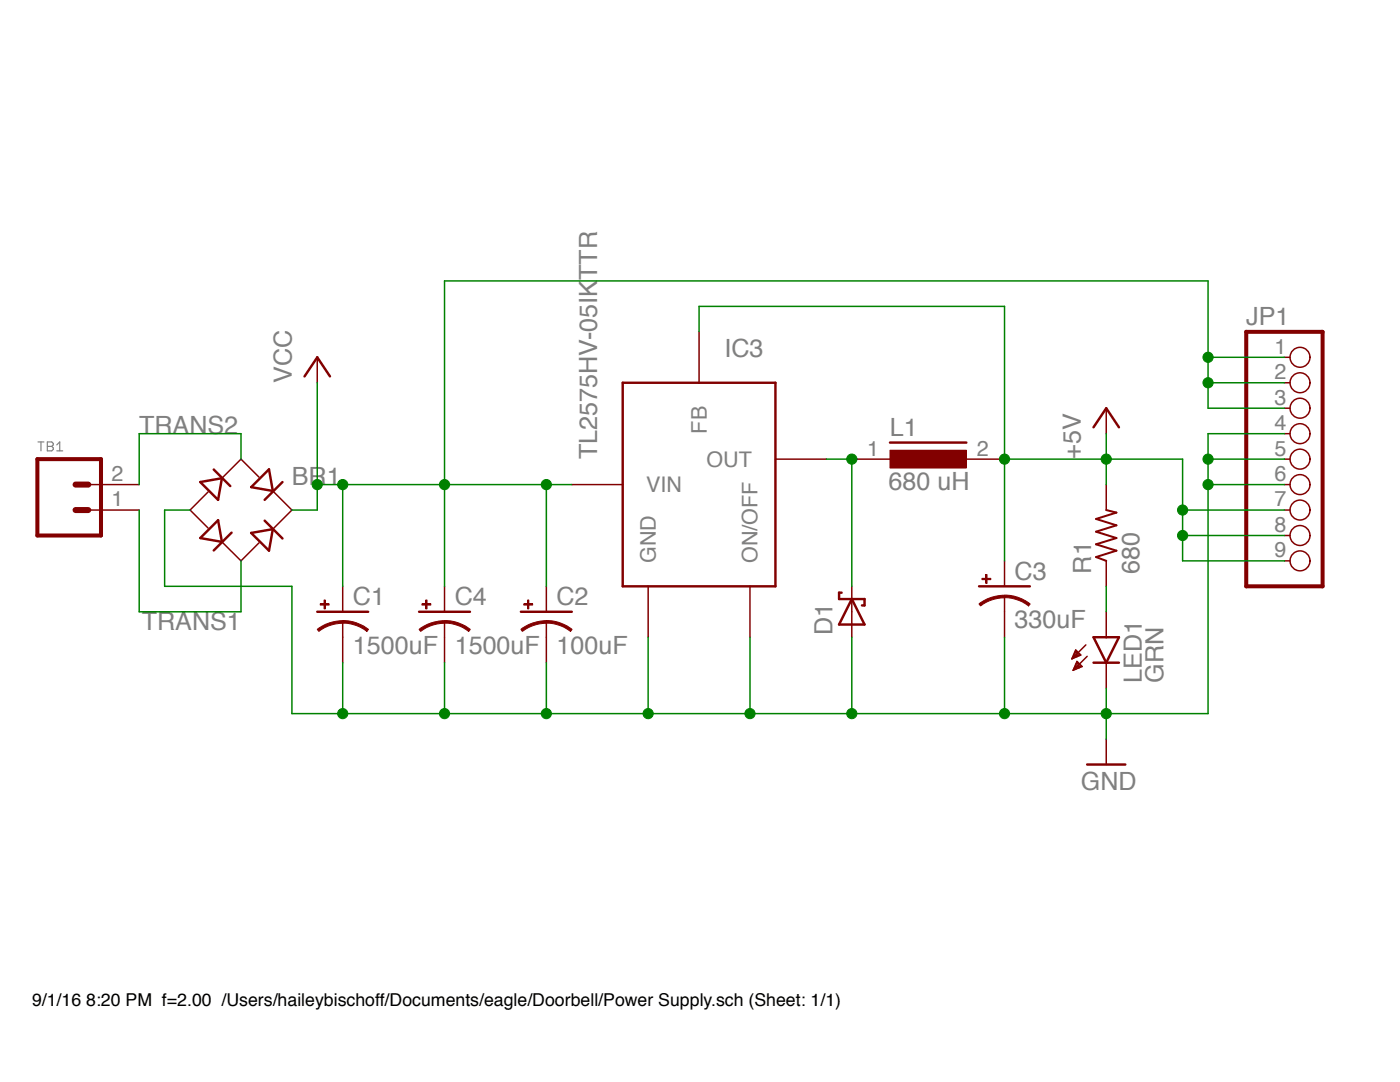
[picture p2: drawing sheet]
<?xml version="1.0" encoding="utf-8"?>
<!DOCTYPE eagle SYSTEM "eagle.dtd">
<eagle version="7.2.0">
<drawing>
<settings>
<setting alwaysvectorfont="no"/>
<setting verticaltext="up"/>
</settings>
<grid distance="0.1" unitdist="inch" unit="inch" style="lines" multiple="1" display="no" altdistance="0.01" altunitdist="inch" altunit="inch"/>
<schematic xreflabel="%F%N/%S.%C%R" xrefpart="/%S.%C%R">
<libraries>
<library name="supply1">
<symbols>
<symbol name="GND">
<wire x1="-1.905" y1="0" x2="1.905" y2="0" width="0.254" layer="94"/>
<text x="-2.54" y="-2.54" size="1.778" layer="96">&gt;VALUE</text>
<pin name="GND" x="0" y="2.54" visible="off" length="short" direction="sup" rot="R270"/>
</symbol>
<symbol name="+5V">
<wire x1="1.27" y1="-1.905" x2="0" y2="0" width="0.254" layer="94"/>
<wire x1="0" y1="0" x2="-1.27" y2="-1.905" width="0.254" layer="94"/>
<text x="-2.54" y="-5.08" size="1.778" layer="96" rot="R90">&gt;VALUE</text>
<pin name="+5V" x="0" y="-2.54" visible="off" length="short" direction="sup" rot="R90"/>
</symbol>
<symbol name="VCC">
<wire x1="1.27" y1="-1.905" x2="0" y2="0" width="0.254" layer="94"/>
<wire x1="0" y1="0" x2="-1.27" y2="-1.905" width="0.254" layer="94"/>
<text x="-2.54" y="-2.54" size="1.778" layer="96" rot="R90">&gt;VALUE</text>
<pin name="VCC" x="0" y="-2.54" visible="off" length="short" direction="sup" rot="R90"/>
</symbol>
</symbols>
<devicesets>
<deviceset name="GND" prefix="GND">
<gates>
<gate name="1" symbol="GND" x="0" y="0"/>
</gates>
<devices>
<device name="">
<technologies>
<technology name=""/>
</technologies>
</device>
</devices>
</deviceset>
<deviceset name="+5V" prefix="P+">
<gates>
<gate name="1" symbol="+5V" x="0" y="0"/>
</gates>
<devices>
<device name="">
<technologies>
<technology name=""/>
</technologies>
</device>
</devices>
</deviceset>
<deviceset name="VCC" prefix="P+">
<gates>
<gate name="VCC" symbol="VCC" x="0" y="0"/>
</gates>
<devices>
<device name="">
<technologies>
<technology name=""/>
</technologies>
</device>
</devices>
</deviceset>
</devicesets>
</library>
<library name="jkf">
<symbols>
<symbol name="RESISTOR">
<wire x1="-2.54" y1="0" x2="-2.159" y2="1.016" width="0.2032" layer="94"/>
<wire x1="-2.159" y1="1.016" x2="-1.524" y2="-1.016" width="0.2032" layer="94"/>
<wire x1="-1.524" y1="-1.016" x2="-0.889" y2="1.016" width="0.2032" layer="94"/>
<wire x1="-0.889" y1="1.016" x2="-0.254" y2="-1.016" width="0.2032" layer="94"/>
<wire x1="-0.254" y1="-1.016" x2="0.381" y2="1.016" width="0.2032" layer="94"/>
<wire x1="0.381" y1="1.016" x2="1.016" y2="-1.016" width="0.2032" layer="94"/>
<wire x1="1.016" y1="-1.016" x2="1.651" y2="1.016" width="0.2032" layer="94"/>
<wire x1="1.651" y1="1.016" x2="2.286" y2="-1.016" width="0.2032" layer="94"/>
<wire x1="2.286" y1="-1.016" x2="2.54" y2="0" width="0.2032" layer="94"/>
<text x="-3.81" y="1.4986" size="1.778" layer="95">&gt;NAME</text>
<text x="-3.81" y="-3.302" size="1.778" layer="96">&gt;VALUE</text>
<pin name="2" x="5.08" y="0" visible="off" length="short" direction="pas" swaplevel="1" rot="R180"/>
<pin name="1" x="-5.08" y="0" visible="off" length="short" direction="pas" swaplevel="1"/>
</symbol>
<symbol name="CAP_POL">
<wire x1="-2.54" y1="0" x2="2.54" y2="0" width="0.254" layer="94"/>
<wire x1="0" y1="-1.016" x2="0" y2="-2.54" width="0.1524" layer="94"/>
<wire x1="0" y1="-1" x2="2.4892" y2="-1.8542" width="0.254" layer="94" curve="-37.878202" cap="flat"/>
<wire x1="-2.4669" y1="-1.8504" x2="0" y2="-1.0161" width="0.254" layer="94" curve="-37.376341" cap="flat"/>
<text x="1.016" y="0.635" size="1.778" layer="95">&gt;NAME</text>
<text x="1.016" y="-4.191" size="1.778" layer="96">&gt;VALUE</text>
<rectangle x1="-2.253" y1="0.668" x2="-1.364" y2="0.795" layer="94"/>
<rectangle x1="-1.872" y1="0.287" x2="-1.745" y2="1.176" layer="94"/>
<pin name="+" x="0" y="2.54" visible="off" length="short" direction="pas" swaplevel="1" rot="R270"/>
<pin name="-" x="0" y="-5.08" visible="off" length="short" direction="pas" swaplevel="1" rot="R90"/>
</symbol>
<symbol name="TERMINAL_BLOCK">
<wire x1="3.81" y1="-2.54" x2="-2.54" y2="-2.54" width="0.4064" layer="94"/>
<wire x1="1.27" y1="2.54" x2="2.54" y2="2.54" width="0.6096" layer="94"/>
<wire x1="1.27" y1="0" x2="2.54" y2="0" width="0.6096" layer="94"/>
<wire x1="-2.54" y1="5.08" x2="-2.54" y2="-2.54" width="0.4064" layer="94"/>
<wire x1="3.81" y1="-2.54" x2="3.81" y2="5.08" width="0.4064" layer="94"/>
<wire x1="-2.54" y1="5.08" x2="3.81" y2="5.08" width="0.4064" layer="94"/>
<text x="-2.54" y="5.842" size="1.016" layer="95" font="vector" ratio="12">&gt;NAME</text>
<pin name="1" x="7.62" y="0" visible="pad" length="middle" direction="pas" swaplevel="1" rot="R180"/>
<pin name="2" x="7.62" y="2.54" visible="pad" length="middle" direction="pas" swaplevel="1" rot="R180"/>
</symbol>
<symbol name="BR">
<wire x1="-1.905" y1="-3.175" x2="-4.064" y2="-2.794" width="0.254" layer="94"/>
<wire x1="-1.905" y1="-3.175" x2="-2.286" y2="-1.016" width="0.254" layer="94"/>
<wire x1="-2.7178" y1="-4.0386" x2="-0.9398" y2="-2.2606" width="0.254" layer="94"/>
<wire x1="-1.905" y1="3.175" x2="-4.064" y2="2.794" width="0.254" layer="94"/>
<wire x1="-1.905" y1="3.175" x2="-2.286" y2="1.016" width="0.254" layer="94"/>
<wire x1="-2.7178" y1="4.0386" x2="-1.0668" y2="2.3876" width="0.254" layer="94"/>
<wire x1="3.175" y1="1.905" x2="2.794" y2="4.064" width="0.254" layer="94"/>
<wire x1="3.175" y1="1.905" x2="1.016" y2="2.286" width="0.254" layer="94"/>
<wire x1="2.3622" y1="1.016" x2="4.1402" y2="2.794" width="0.254" layer="94"/>
<wire x1="3.175" y1="-1.905" x2="2.794" y2="-4.064" width="0.254" layer="94"/>
<wire x1="3.175" y1="-1.905" x2="1.016" y2="-2.286" width="0.254" layer="94"/>
<wire x1="2.3622" y1="-1.0668" x2="4.1402" y2="-2.8448" width="0.254" layer="94"/>
<wire x1="5.08" y1="0" x2="3.175" y2="-1.905" width="0.1524" layer="94"/>
<wire x1="0" y1="-5.08" x2="-1.905" y2="-3.175" width="0.1524" layer="94"/>
<wire x1="-3.2766" y1="-1.8034" x2="-5.08" y2="0" width="0.1524" layer="94"/>
<wire x1="-4.064" y1="-2.794" x2="-2.286" y2="-1.016" width="0.254" layer="94"/>
<wire x1="-5.08" y1="0" x2="-3.2766" y2="1.8034" width="0.1524" layer="94"/>
<wire x1="-4.064" y1="2.794" x2="-2.286" y2="1.016" width="0.254" layer="94"/>
<wire x1="-1.905" y1="3.175" x2="0" y2="5.08" width="0.1524" layer="94"/>
<wire x1="0" y1="5.08" x2="1.8034" y2="3.2766" width="0.1524" layer="94"/>
<wire x1="1.016" y1="2.286" x2="2.794" y2="4.064" width="0.254" layer="94"/>
<wire x1="3.175" y1="1.905" x2="5.08" y2="0" width="0.1524" layer="94"/>
<wire x1="0" y1="-5.08" x2="1.8034" y2="-3.2766" width="0.1524" layer="94"/>
<wire x1="1.016" y1="-2.286" x2="2.794" y2="-4.064" width="0.254" layer="94"/>
<text x="5.08" y="-5.08" size="1.778" layer="96">&gt;VALUE</text>
<text x="5.08" y="2.54" size="1.778" layer="95">&gt;NAME</text>
<pin name="AC1" x="0" y="5.08" visible="off" length="point" direction="pas" rot="R270"/>
<pin name="+" x="5.08" y="0" visible="off" length="point" direction="pas" rot="R180"/>
<pin name="AC2" x="0" y="-5.08" visible="off" length="point" direction="pas" rot="R90"/>
<pin name="-" x="-5.08" y="0" visible="off" length="point" direction="pas"/>
</symbol>
<symbol name="DRK">
<wire x1="-3.81" y1="1.651" x2="3.81" y2="1.651" width="0.254" layer="94"/>
<text x="-3.81" y="2.286" size="1.778" layer="95">&gt;NAME</text>
<text x="-3.937" y="-3.048" size="1.778" layer="96">&gt;VALUE</text>
<rectangle x1="-3.81" y1="-0.889" x2="3.81" y2="0.889" layer="94"/>
<pin name="2" x="7.62" y="0" visible="pad" length="middle" direction="pas" swaplevel="1" rot="R180"/>
<pin name="1" x="-7.62" y="0" visible="pad" length="middle" direction="pas" swaplevel="1"/>
</symbol>
<symbol name="LED">
<wire x1="-2.54" y1="1.27" x2="0" y2="0" width="0.254" layer="94"/>
<wire x1="0" y1="0" x2="-2.54" y2="-1.27" width="0.254" layer="94"/>
<wire x1="0" y1="1.27" x2="0" y2="0" width="0.254" layer="94"/>
<wire x1="0" y1="0" x2="0" y2="-1.27" width="0.254" layer="94"/>
<wire x1="-2.54" y1="1.27" x2="-2.54" y2="0" width="0.254" layer="94"/>
<wire x1="-2.54" y1="0" x2="-2.54" y2="-1.27" width="0.254" layer="94"/>
<wire x1="-1.778" y1="-2.032" x2="-0.381" y2="-3.429" width="0.1524" layer="94"/>
<wire x1="-0.635" y1="-1.905" x2="0.762" y2="-3.302" width="0.1524" layer="94"/>
<text x="2.032" y="3.556" size="1.778" layer="95" rot="R180">&gt;NAME</text>
<text x="2.032" y="5.715" size="1.778" layer="96" rot="R180">&gt;VALUE</text>
<pin name="C" x="2.54" y="0" visible="off" length="short" direction="pas" rot="R180"/>
<pin name="A" x="-5.08" y="0" visible="off" length="short" direction="pas"/>
<polygon width="0.1524" layer="94">
<vertex x="-0.381" y="-3.429"/>
<vertex x="-1.27" y="-3.048"/>
<vertex x="-0.762" y="-2.54"/>
</polygon>
<polygon width="0.1524" layer="94">
<vertex x="0.762" y="-3.302"/>
<vertex x="-0.127" y="-2.921"/>
<vertex x="0.381" y="-2.413"/>
</polygon>
</symbol>
<symbol name="TL2575">
<wire x1="-7.62" y1="10.16" x2="7.62" y2="10.16" width="0.254" layer="94"/>
<wire x1="7.62" y1="10.16" x2="7.62" y2="-10.16" width="0.254" layer="94"/>
<wire x1="7.62" y1="-10.16" x2="-7.62" y2="-10.16" width="0.254" layer="94"/>
<wire x1="-7.62" y1="-10.16" x2="-7.62" y2="10.16" width="0.254" layer="94"/>
<pin name="VIN" x="-12.7" y="0" visible="pin" length="middle" direction="pwr"/>
<pin name="GND" x="-5.08" y="-15.24" visible="pin" length="middle" direction="pwr" rot="R90"/>
<pin name="ON/OFF" x="5.08" y="-15.24" visible="pin" length="middle" direction="in" rot="R90"/>
<pin name="OUT" x="12.7" y="2.54" visible="pin" length="middle" direction="pwr" rot="R180"/>
<pin name="FB" x="0" y="15.24" visible="pin" length="middle" direction="in" rot="R270"/>
<text x="2.54" y="12.7" size="1.778" layer="95">&gt;NAME</text>
<text x="-12.7" y="12.7" size="1.778" layer="96">&gt;VALUE</text>
</symbol>
<symbol name="SCHOTTKY_DIODE">
<wire x1="-1.27" y1="-1.27" x2="1.27" y2="0" width="0.254" layer="94"/>
<wire x1="1.27" y1="0" x2="-1.27" y2="1.27" width="0.254" layer="94"/>
<wire x1="1.905" y1="1.27" x2="1.27" y2="1.27" width="0.254" layer="94"/>
<wire x1="1.27" y1="1.27" x2="1.27" y2="0" width="0.254" layer="94"/>
<wire x1="-1.27" y1="1.27" x2="-1.27" y2="-1.27" width="0.254" layer="94"/>
<wire x1="1.27" y1="0" x2="1.27" y2="-1.27" width="0.254" layer="94"/>
<wire x1="1.905" y1="1.27" x2="1.905" y2="1.016" width="0.254" layer="94"/>
<wire x1="1.27" y1="-1.27" x2="0.635" y2="-1.27" width="0.254" layer="94"/>
<wire x1="0.635" y1="-1.016" x2="0.635" y2="-1.27" width="0.254" layer="94"/>
<text x="-2.286" y="1.905" size="1.778" layer="95">&gt;NAME</text>
<pin name="A" x="-2.54" y="0" visible="off" length="short" direction="pas"/>
<pin name="C" x="2.54" y="0" visible="off" length="short" direction="pas" rot="R180"/>
<text x="-2.286" y="-3.81" size="1.778" layer="96">&gt;VALUE</text>
</symbol>
</symbols>
<devicesets>
<deviceset name="RESISTOR" prefix="R" uservalue="yes">
<gates>
<gate name="G$1" symbol="RESISTOR" x="0" y="0"/>
</gates>
<devices>
<device name="0603" package="0603_RESISTOR">
<connects>
<connect gate="G$1" pin="1" pad="1"/>
<connect gate="G$1" pin="2" pad="2"/>
</connects>
<technologies>
<technology name=""/>
</technologies>
</device>
<device name="1206" package="1206_RESISTOR">
<connects>
<connect gate="G$1" pin="1" pad="1"/>
<connect gate="G$1" pin="2" pad="2"/>
</connects>
<technologies>
<technology name=""/>
</technologies>
</device>
<device name="4122" package="4122_RESISTOR">
<connects>
<connect gate="G$1" pin="1" pad="1"/>
<connect gate="G$1" pin="2" pad="2"/>
</connects>
<technologies>
<technology name=""/>
</technologies>
</device>
</devices>
</deviceset>
<deviceset name="CAP_POL" prefix="C" uservalue="yes">
<gates>
<gate name="G$1" symbol="CAP_POL" x="0" y="0"/>
</gates>
<devices>
<device name="B" package="B_CAP">
<connects>
<connect gate="G$1" pin="+" pad="+"/>
<connect gate="G$1" pin="-" pad="-"/>
</connects>
<technologies>
<technology name=""/>
</technologies>
</device>
<device name="F" package="F_CAP">
<connects>
<connect gate="G$1" pin="+" pad="+"/>
<connect gate="G$1" pin="-" pad="-"/>
</connects>
<technologies>
<technology name=""/>
</technologies>
</device>
<device name="J16" package="J16_CAP">
<connects>
<connect gate="G$1" pin="+" pad="+"/>
<connect gate="G$1" pin="-" pad="-"/>
</connects>
<technologies>
<technology name=""/>
</technologies>
</device>
</devices>
</deviceset>
<deviceset name="TERMINAL_BLOCK_2" prefix="TB">
<gates>
<gate name="G$1" symbol="TERMINAL_BLOCK" x="0" y="0"/>
</gates>
<devices>
<device name="" package="TERMINAL_BLOCK_2">
<connects>
<connect gate="G$1" pin="1" pad="1"/>
<connect gate="G$1" pin="2" pad="2"/>
</connects>
<technologies>
<technology name="">
<attribute name="DIGIKEY#" value="277-2072-1-ND" constant="no"/>
<attribute name="MANF" value="Phoenix" constant="no"/>
<attribute name="MANF#" value="1771091" constant="no"/>
</technology>
</technologies>
</device>
</devices>
</deviceset>
<deviceset name="BR" prefix="BR" uservalue="yes">
<gates>
<gate name="G$1" symbol="BR" x="0" y="0"/>
</gates>
<devices>
<device name="" package="DFS">
<connects>
<connect gate="G$1" pin="+" pad="+"/>
<connect gate="G$1" pin="-" pad="-"/>
<connect gate="G$1" pin="AC1" pad="AC1"/>
<connect gate="G$1" pin="AC2" pad="AC2"/>
</connects>
<technologies>
<technology name="">
<attribute name="DIGIKEY#" value="641-1425-1-ND" constant="no"/>
<attribute name="MANF" value="Comchip Technology" constant="no"/>
<attribute name="MANF#" value="DF206ST-G" constant="no"/>
</technology>
</technologies>
</device>
</devices>
</deviceset>
<deviceset name="DR125" prefix="L" uservalue="yes">
<gates>
<gate name="G$1" symbol="DRK" x="0" y="0"/>
</gates>
<devices>
<device name="" package="DR125">
<connects>
<connect gate="G$1" pin="1" pad="1"/>
<connect gate="G$1" pin="2" pad="2"/>
</connects>
<technologies>
<technology name="">
<attribute name="DIGIKEY#" value="SRR1208-102KLCT-ND" constant="no"/>
<attribute name="MANF" value="Bourns Inc." constant="no"/>
<attribute name="MANF#" value="SRR1208-102KL" constant="no"/>
</technology>
</technologies>
</device>
</devices>
</deviceset>
<deviceset name="LED" prefix="LED" uservalue="yes">
<gates>
<gate name="G$1" symbol="LED" x="0" y="0"/>
</gates>
<devices>
<device name="0603" package="0603_LED">
<connects>
<connect gate="G$1" pin="A" pad="A"/>
<connect gate="G$1" pin="C" pad="C"/>
</connects>
<technologies>
<technology name="">
<attribute name="DIGIKEY#" value="516-2493-1-ND" constant="no"/>
<attribute name="MANF" value="Avago Technologies" constant="no"/>
<attribute name="MANF#" value="HSMG-C191" constant="no"/>
</technology>
</technologies>
</device>
</devices>
</deviceset>
<deviceset name="TL2575" prefix="IC" uservalue="yes">
<gates>
<gate name="G$1" symbol="TL2575" x="0" y="0"/>
</gates>
<devices>
<device name="" package="TO-263-5">
<connects>
<connect gate="G$1" pin="FB" pad="4"/>
<connect gate="G$1" pin="GND" pad="3"/>
<connect gate="G$1" pin="ON/OFF" pad="5"/>
<connect gate="G$1" pin="OUT" pad="2"/>
<connect gate="G$1" pin="VIN" pad="1"/>
</connects>
<technologies>
<technology name="">
<attribute name="DIGIKEY#" value="296-21828-1-ND" constant="no"/>
<attribute name="MANF" value="Texas Instruments" constant="no"/>
<attribute name="MANF#" value="TL2575-33IKTTR" constant="no"/>
</technology>
</technologies>
</device>
</devices>
</deviceset>
<deviceset name="SCHOTTKY_DIODE" prefix="D" uservalue="yes">
<gates>
<gate name="G$1" symbol="SCHOTTKY_DIODE" x="0" y="0"/>
</gates>
<devices>
<device name="" package="SMD_DIODE">
<connects>
<connect gate="G$1" pin="A" pad="A"/>
<connect gate="G$1" pin="C" pad="C"/>
</connects>
<technologies>
<technology name="">
<attribute name="DIGIKEY#" value="1N5819HW-FDICT-ND" constant="no"/>
<attribute name="MANF" value="Diodes Inc" constant="no"/>
<attribute name="MANF#" value="1N5819HW-7-F" constant="no"/>
</technology>
</technologies>
</device>
</devices>
</deviceset>
</devicesets>
</library>
<library name="pinhead">
<symbols>
<symbol name="PINHD9">
<wire x1="-6.35" y1="-12.7" x2="1.27" y2="-12.7" width="0.4064" layer="94"/>
<wire x1="1.27" y1="-12.7" x2="1.27" y2="12.7" width="0.4064" layer="94"/>
<wire x1="1.27" y1="12.7" x2="-6.35" y2="12.7" width="0.4064" layer="94"/>
<wire x1="-6.35" y1="12.7" x2="-6.35" y2="-12.7" width="0.4064" layer="94"/>
<text x="-6.35" y="13.335" size="1.778" layer="95">&gt;NAME</text>
<text x="-6.35" y="-15.24" size="1.778" layer="96">&gt;VALUE</text>
<pin name="1" x="-2.54" y="10.16" visible="pad" length="short" direction="pas" function="dot"/>
<pin name="2" x="-2.54" y="7.62" visible="pad" length="short" direction="pas" function="dot"/>
<pin name="3" x="-2.54" y="5.08" visible="pad" length="short" direction="pas" function="dot"/>
<pin name="4" x="-2.54" y="2.54" visible="pad" length="short" direction="pas" function="dot"/>
<pin name="5" x="-2.54" y="0" visible="pad" length="short" direction="pas" function="dot"/>
<pin name="6" x="-2.54" y="-2.54" visible="pad" length="short" direction="pas" function="dot"/>
<pin name="7" x="-2.54" y="-5.08" visible="pad" length="short" direction="pas" function="dot"/>
<pin name="8" x="-2.54" y="-7.62" visible="pad" length="short" direction="pas" function="dot"/>
<pin name="9" x="-2.54" y="-10.16" visible="pad" length="short" direction="pas" function="dot"/>
</symbol>
</symbols>
<devicesets>
<deviceset name="PINHD-1X9" prefix="JP" uservalue="yes">
<gates>
<gate name="A" symbol="PINHD9" x="0" y="0"/>
</gates>
<devices>
<device name="" package="1X09">
<connects>
<connect gate="A" pin="1" pad="1"/>
<connect gate="A" pin="2" pad="2"/>
<connect gate="A" pin="3" pad="3"/>
<connect gate="A" pin="4" pad="4"/>
<connect gate="A" pin="5" pad="5"/>
<connect gate="A" pin="6" pad="6"/>
<connect gate="A" pin="7" pad="7"/>
<connect gate="A" pin="8" pad="8"/>
<connect gate="A" pin="9" pad="9"/>
</connects>
<technologies>
<technology name=""/>
</technologies>
</device>
<device name="/90" package="1X09/90">
<connects>
<connect gate="A" pin="1" pad="1"/>
<connect gate="A" pin="2" pad="2"/>
<connect gate="A" pin="3" pad="3"/>
<connect gate="A" pin="4" pad="4"/>
<connect gate="A" pin="5" pad="5"/>
<connect gate="A" pin="6" pad="6"/>
<connect gate="A" pin="7" pad="7"/>
<connect gate="A" pin="8" pad="8"/>
<connect gate="A" pin="9" pad="9"/>
</connects>
<technologies>
<technology name=""/>
</technologies>
</device>
</devices>
</deviceset>
</devicesets>
</library>
</libraries>
<attributes>
</attributes>
<variantdefs>
</variantdefs>
<classes>
<class number="0" name="default" width="0" drill="0">
</class>
</classes>
<parts>
<part name="TB1" library="jkf" deviceset="TERMINAL_BLOCK_2" device=""/>
<part name="BR1" library="jkf" deviceset="BR" device=""/>
<part name="C1" library="jkf" deviceset="CAP_POL" device="J16" value="1500uF"/>
<part name="C4" library="jkf" deviceset="CAP_POL" device="J16" value="1500uF"/>
<part name="L1" library="jkf" deviceset="DR125" device="" value="680 uH"/>
<part name="LED1" library="jkf" deviceset="LED" device="0603" value="GRN"/>
<part name="R1" library="jkf" deviceset="RESISTOR" device="0603" value="680"/>
<part name="IC3" library="jkf" deviceset="TL2575" device="" value="TL2575HV-05IKTTR"/>
<part name="D1" library="jkf" deviceset="SCHOTTKY_DIODE" device=""/>
<part name="C2" library="jkf" deviceset="CAP_POL" device="F" value="100uF"/>
<part name="C3" library="jkf" deviceset="CAP_POL" device="F" value="330uF"/>
<part name="GND41" library="supply1" deviceset="GND" device=""/>
<part name="P+8" library="supply1" deviceset="+5V" device=""/>
<part name="P+1" library="supply1" deviceset="VCC" device=""/>
<part name="JP1" library="pinhead" deviceset="PINHD-1X9" device=""/>
</parts>
<sheets>
<sheet>
<plain>
</plain>
<instances>
<instance part="TB1" gate="G$1" x="12.7" y="55.88"/>
<instance part="BR1" gate="G$1" x="30.48" y="55.88"/>
<instance part="C1" gate="G$1" x="40.64" y="45.72"/>
<instance part="C4" gate="G$1" x="50.8" y="45.72"/>
<instance part="L1" gate="G$1" x="99.06" y="60.96"/>
<instance part="LED1" gate="G$1" x="116.84" y="40.64" rot="R270"/>
<instance part="R1" gate="G$1" x="116.84" y="53.34" rot="R90"/>
<instance part="IC3" gate="G$1" x="76.2" y="58.42" smashed="yes">
<attribute name="NAME" x="78.74" y="71.12" size="1.778" layer="95"/>
<attribute name="VALUE" x="66.04" y="60.96" size="1.778" layer="96" rot="R90"/>
</instance>
<instance part="D1" gate="G$1" x="91.44" y="45.72" rot="R90"/>
<instance part="C2" gate="G$1" x="60.96" y="45.72"/>
<instance part="C3" gate="G$1" x="106.68" y="48.26"/>
<instance part="GND41" gate="1" x="116.84" y="30.48"/>
<instance part="P+8" gate="1" x="116.84" y="66.04"/>
<instance part="P+1" gate="VCC" x="38.1" y="71.12"/>
<instance part="JP1" gate="A" x="137.16" y="60.96"/>
</instances>
<busses>
</busses>
<nets>
<net name="GND" class="0">
<segment>
<pinref part="LED1" gate="G$1" pin="C"/>
<wire x1="116.84" y1="38.1" x2="116.84" y2="35.56" width="0.1524" layer="91"/>
<pinref part="C3" gate="G$1" pin="-"/>
<wire x1="116.84" y1="35.56" x2="106.68" y2="35.56" width="0.1524" layer="91"/>
<wire x1="106.68" y1="35.56" x2="106.68" y2="43.18" width="0.1524" layer="91"/>
<pinref part="D1" gate="G$1" pin="A"/>
<wire x1="106.68" y1="35.56" x2="91.44" y2="35.56" width="0.1524" layer="91"/>
<wire x1="91.44" y1="35.56" x2="91.44" y2="43.18" width="0.1524" layer="91"/>
<junction x="106.68" y="35.56"/>
<pinref part="IC3" gate="G$1" pin="ON/OFF"/>
<wire x1="81.28" y1="43.18" x2="81.28" y2="35.56" width="0.1524" layer="91"/>
<wire x1="81.28" y1="35.56" x2="91.44" y2="35.56" width="0.1524" layer="91"/>
<junction x="91.44" y="35.56"/>
<pinref part="IC3" gate="G$1" pin="GND"/>
<wire x1="71.12" y1="43.18" x2="71.12" y2="35.56" width="0.1524" layer="91"/>
<wire x1="71.12" y1="35.56" x2="81.28" y2="35.56" width="0.1524" layer="91"/>
<junction x="81.28" y="35.56"/>
<pinref part="C2" gate="G$1" pin="-"/>
<wire x1="71.12" y1="35.56" x2="60.96" y2="35.56" width="0.1524" layer="91"/>
<wire x1="60.96" y1="35.56" x2="60.96" y2="40.64" width="0.1524" layer="91"/>
<junction x="71.12" y="35.56"/>
<pinref part="C4" gate="G$1" pin="-"/>
<wire x1="50.8" y1="40.64" x2="50.8" y2="35.56" width="0.1524" layer="91"/>
<wire x1="50.8" y1="35.56" x2="60.96" y2="35.56" width="0.1524" layer="91"/>
<junction x="60.96" y="35.56"/>
<pinref part="C1" gate="G$1" pin="-"/>
<wire x1="50.8" y1="35.56" x2="40.64" y2="35.56" width="0.1524" layer="91"/>
<wire x1="40.64" y1="35.56" x2="40.64" y2="40.64" width="0.1524" layer="91"/>
<junction x="50.8" y="35.56"/>
<pinref part="BR1" gate="G$1" pin="-"/>
<wire x1="25.4" y1="55.88" x2="22.86" y2="55.88" width="0.1524" layer="91"/>
<wire x1="22.86" y1="55.88" x2="22.86" y2="48.26" width="0.1524" layer="91"/>
<wire x1="22.86" y1="48.26" x2="35.56" y2="48.26" width="0.1524" layer="91"/>
<wire x1="35.56" y1="48.26" x2="35.56" y2="35.56" width="0.1524" layer="91"/>
<wire x1="35.56" y1="35.56" x2="40.64" y2="35.56" width="0.1524" layer="91"/>
<junction x="40.64" y="35.56"/>
<pinref part="GND41" gate="1" pin="GND"/>
<wire x1="116.84" y1="35.56" x2="116.84" y2="33.02" width="0.1524" layer="91"/>
<junction x="116.84" y="35.56"/>
<wire x1="116.84" y1="35.56" x2="127" y2="35.56" width="0.1524" layer="91"/>
<wire x1="127" y1="35.56" x2="127" y2="58.42" width="0.1524" layer="91"/>
<pinref part="JP1" gate="A" pin="6"/>
<wire x1="127" y1="58.42" x2="134.62" y2="58.42" width="0.1524" layer="91"/>
<wire x1="127" y1="58.42" x2="127" y2="60.96" width="0.1524" layer="91"/>
<junction x="127" y="58.42"/>
<pinref part="JP1" gate="A" pin="4"/>
<wire x1="127" y1="60.96" x2="127" y2="63.5" width="0.1524" layer="91"/>
<wire x1="127" y1="63.5" x2="134.62" y2="63.5" width="0.1524" layer="91"/>
<pinref part="JP1" gate="A" pin="5"/>
<wire x1="127" y1="60.96" x2="134.62" y2="60.96" width="0.1524" layer="91"/>
<junction x="127" y="60.96"/>
</segment>
</net>
<net name="+5V" class="0">
<segment>
<pinref part="L1" gate="G$1" pin="2"/>
<pinref part="C3" gate="G$1" pin="+"/>
<wire x1="106.68" y1="60.96" x2="106.68" y2="50.8" width="0.1524" layer="91"/>
<pinref part="R1" gate="G$1" pin="2"/>
<wire x1="106.68" y1="60.96" x2="116.84" y2="60.96" width="0.1524" layer="91"/>
<wire x1="116.84" y1="60.96" x2="116.84" y2="58.42" width="0.1524" layer="91"/>
<junction x="106.68" y="60.96"/>
<pinref part="IC3" gate="G$1" pin="FB"/>
<wire x1="76.2" y1="73.66" x2="76.2" y2="76.2" width="0.1524" layer="91"/>
<wire x1="76.2" y1="76.2" x2="106.68" y2="76.2" width="0.1524" layer="91"/>
<wire x1="106.68" y1="76.2" x2="106.68" y2="60.96" width="0.1524" layer="91"/>
<pinref part="P+8" gate="1" pin="+5V"/>
<wire x1="116.84" y1="60.96" x2="116.84" y2="63.5" width="0.1524" layer="91"/>
<junction x="116.84" y="60.96"/>
<wire x1="116.84" y1="60.96" x2="124.46" y2="60.96" width="0.1524" layer="91"/>
<wire x1="124.46" y1="60.96" x2="124.46" y2="55.88" width="0.1524" layer="91"/>
<pinref part="JP1" gate="A" pin="7"/>
<wire x1="124.46" y1="55.88" x2="134.62" y2="55.88" width="0.1524" layer="91"/>
<wire x1="124.46" y1="55.88" x2="124.46" y2="53.34" width="0.1524" layer="91"/>
<junction x="124.46" y="55.88"/>
<pinref part="JP1" gate="A" pin="8"/>
<wire x1="124.46" y1="53.34" x2="134.62" y2="53.34" width="0.1524" layer="91"/>
<wire x1="124.46" y1="53.34" x2="124.46" y2="50.8" width="0.1524" layer="91"/>
<junction x="124.46" y="53.34"/>
<pinref part="JP1" gate="A" pin="9"/>
<wire x1="124.46" y1="50.8" x2="134.62" y2="50.8" width="0.1524" layer="91"/>
</segment>
</net>
<net name="N$32" class="0">
<segment>
<pinref part="L1" gate="G$1" pin="1"/>
<pinref part="D1" gate="G$1" pin="C"/>
<wire x1="91.44" y1="60.96" x2="91.44" y2="48.26" width="0.1524" layer="91"/>
<pinref part="IC3" gate="G$1" pin="OUT"/>
<wire x1="88.9" y1="60.96" x2="91.44" y2="60.96" width="0.1524" layer="91"/>
<junction x="91.44" y="60.96"/>
</segment>
</net>
<net name="N$38" class="0">
<segment>
<pinref part="R1" gate="G$1" pin="1"/>
<pinref part="LED1" gate="G$1" pin="A"/>
<wire x1="116.84" y1="48.26" x2="116.84" y2="45.72" width="0.1524" layer="91"/>
</segment>
</net>
<net name="TRANS1" class="0">
<segment>
<pinref part="BR1" gate="G$1" pin="AC2"/>
<wire x1="30.48" y1="50.8" x2="30.48" y2="45.72" width="0.1524" layer="91"/>
<pinref part="TB1" gate="G$1" pin="1"/>
<wire x1="30.48" y1="45.72" x2="20.32" y2="45.72" width="0.1524" layer="91"/>
<wire x1="20.32" y1="45.72" x2="20.32" y2="55.88" width="0.1524" layer="91"/>
<label x="30.48" y="45.72" size="1.778" layer="95" ratio="11" rot="R180"/>
</segment>
</net>
<net name="TRANS2" class="0">
<segment>
<pinref part="TB1" gate="G$1" pin="2"/>
<wire x1="20.32" y1="58.42" x2="20.32" y2="63.5" width="0.1524" layer="91"/>
<pinref part="BR1" gate="G$1" pin="AC1"/>
<wire x1="20.32" y1="63.5" x2="30.48" y2="63.5" width="0.1524" layer="91"/>
<wire x1="30.48" y1="63.5" x2="30.48" y2="60.96" width="0.1524" layer="91"/>
<label x="20.32" y="63.5" size="1.778" layer="95" ratio="11"/>
</segment>
</net>
<net name="VCC" class="0">
<segment>
<pinref part="C2" gate="G$1" pin="+"/>
<wire x1="60.96" y1="48.26" x2="60.96" y2="58.42" width="0.1524" layer="91"/>
<pinref part="IC3" gate="G$1" pin="VIN"/>
<wire x1="60.96" y1="58.42" x2="63.5" y2="58.42" width="0.1524" layer="91"/>
<pinref part="C4" gate="G$1" pin="+"/>
<wire x1="50.8" y1="48.26" x2="50.8" y2="58.42" width="0.1524" layer="91"/>
<wire x1="50.8" y1="58.42" x2="60.96" y2="58.42" width="0.1524" layer="91"/>
<junction x="60.96" y="58.42"/>
<pinref part="C1" gate="G$1" pin="+"/>
<wire x1="40.64" y1="48.26" x2="40.64" y2="58.42" width="0.1524" layer="91"/>
<wire x1="40.64" y1="58.42" x2="50.8" y2="58.42" width="0.1524" layer="91"/>
<junction x="50.8" y="58.42"/>
<pinref part="BR1" gate="G$1" pin="+"/>
<wire x1="35.56" y1="55.88" x2="38.1" y2="55.88" width="0.1524" layer="91"/>
<wire x1="38.1" y1="55.88" x2="38.1" y2="58.42" width="0.1524" layer="91"/>
<wire x1="38.1" y1="58.42" x2="40.64" y2="58.42" width="0.1524" layer="91"/>
<junction x="40.64" y="58.42"/>
<wire x1="38.1" y1="58.42" x2="38.1" y2="68.58" width="0.1524" layer="91"/>
<junction x="38.1" y="58.42"/>
<pinref part="P+1" gate="VCC" pin="VCC"/>
<wire x1="50.8" y1="58.42" x2="50.8" y2="78.74" width="0.1524" layer="91"/>
<wire x1="50.8" y1="78.74" x2="127" y2="78.74" width="0.1524" layer="91"/>
<wire x1="127" y1="78.74" x2="127" y2="71.12" width="0.1524" layer="91"/>
<pinref part="JP1" gate="A" pin="1"/>
<wire x1="127" y1="71.12" x2="134.62" y2="71.12" width="0.1524" layer="91"/>
<wire x1="127" y1="71.12" x2="127" y2="68.58" width="0.1524" layer="91"/>
<junction x="127" y="71.12"/>
<pinref part="JP1" gate="A" pin="2"/>
<wire x1="127" y1="68.58" x2="134.62" y2="68.58" width="0.1524" layer="91"/>
<wire x1="127" y1="68.58" x2="127" y2="66.04" width="0.1524" layer="91"/>
<junction x="127" y="68.58"/>
<pinref part="JP1" gate="A" pin="3"/>
<wire x1="127" y1="66.04" x2="134.62" y2="66.04" width="0.1524" layer="91"/>
</segment>
</net>
</nets>
</sheet>
</sheets>
</schematic>
</drawing>
</eagle>
